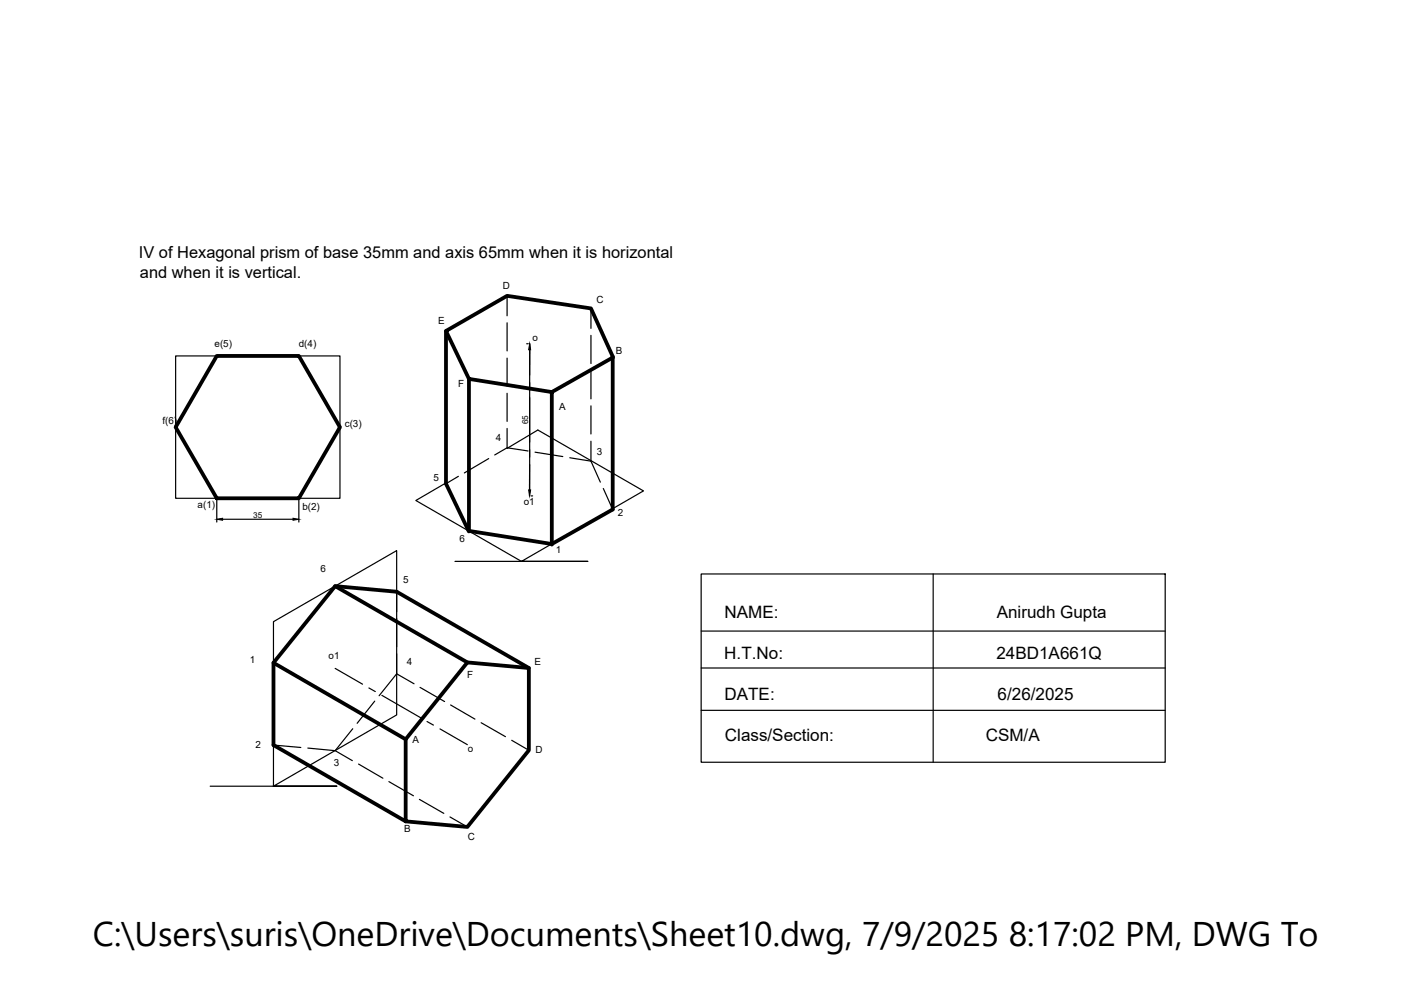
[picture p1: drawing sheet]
<svg xmlns="http://www.w3.org/2000/svg" width="297mm" height="210mm" viewBox="0 0 297 210" stroke-linecap="round" stroke-linejoin="round" font-family="sans-serif">
<!-- layer: 0 -->
<g fill="none" stroke="#000" stroke-width=".25">
<path d="M107.5 62.7v4.3M107.5 68.4v6M107.5 75.9v6M111.7 72.9h.3M112.3 74.2v29.7M112.3 72.9v6.6M125.3 65.4v4.2M125.3 71.1v6M125.3 78.6v6M103.6 97.2l-5.1 3.1M107.5 90.8v4.3l6.5-3.9 22.4 12.9-25.8 14.9h14h-28.1M107.5 83.4v6"/>
<path d="M112 95.6l-4.5-.7-2.6 1.6M112.3 98.5v6.6M113.4 95.9l5.9 .9M120.8 97.1l4.5 .7 2 4.4M125.3 86v6M125.3 93.5v4.3M46 105.6h-8.8v-30.1h34.9v30.1h-8.7M46 105.9v4.8M47.2 110.1h14.9M63.4 105.9v4.8M94.6 102.4l-6.4 3.7 22.4 12.9M97.2 101l-2.6 1.6"/>
<path d="M112.6 105.1h.3M127.9 103.6l2 4.4M84.1 138.6v4.3l-3.7 4.6M84.1 125.5v4.2M84.1 131.2v5.9M148.7 121.7h98.3v39.9h-98.3zM148.7 133.8h98.3M197.9 121.7v39.9M58 140.5v17.5l5.8 .5M71.1 141.7l5.8 3.4M71.1 159.2l3.6 2.1M74.8 154.5l-3.7 4.7-5.8-.6"/>
<path d="M78.2 145.9l1.4 .7M79.4 148.7l-3.7 4.7M81 147.4l8.2 4.8M84.1 142.9l3.7 2.1M89.1 145.7l5.2 3M90.5 153l1.4 .7M93.3 154.5l5.8 3.4M95.5 149.5l5.2 3M102 153.2l5.2 3M108.5 157l3.6 2.1M148.7 141.6h98.3M148.7 150.6h98.3"/>
<path d="M44.6 166.7h26.8h-13.4v-34.9l26.1-15.1v34.9l-26.1 15.1M76 162l5.2 3M82.5 165.7l5.2 3M88.9 169.5l5.2 3M95.4 173.2l3.7 2.1"/>
</g>
<path d="M46 75.5h17.4l8.7 15.1-8.7 15h-17.4l-8.8-15zM94.6 70.2v32.4l4.7 10 17.7 2.7 12.9-7.3v-32.4M99.4 80.3v32.4M117 83.1l-17.6-2.8-4.8-10.1 12.9-7.5 17.8 2.7 4.7 10.4-13 7.3v32.4M71.1 124.3l28 16.1M58 140.5l28 16.2M112.1 141.6l-28-16.1-13-1.2-13.1 16.2v17.5l28 16.1 13.1 1.2 13-16.2v-17.5l-13-1.2-13.1 16.3v17.4" fill="none" stroke="#000" stroke-width=".8"/>
<path d="M112.3 72.9l.2 1.3h-.4zM46 110.1l1.2-.2v.4zM62.1 109.9l1.3 .2-1.3 .2zM112.1 103.9h.4l-.2 1.2z" fill="#000" stroke="#000" stroke-width=".21"/>
<text font-size="7.3" x="19.7" y="200.6">C:\Users\suris\OneDrive\Documents\Sheet10.dwg, 7/9/2025 8:17:02 PM, DWG To PDF.p</text>
<g font-size="3.6">
<text x="153.6" y="131.1">NAME:</text>
<text x="211.3" y="131.1">Anirudh Gupta</text>
<text x="153.6" y="139.8">H.T.No:</text>
<text x="211.3" y="139.8">24BD1A661Q</text>
<text x="153.6" y="148.4">DATE:</text>
<text x="211.5" y="148.4">6/26/2025</text>
<text x="153.7" y="157.1">Class/Section:</text>
<text x="209" y="157.1">CSM/A</text>
</g>
<g font-size="3.5">
<text x="29.4" y="54.8">IV of Hexagonal prism of base 35mm and axis 65mm when it is horizontal</text>
<text x="29.7" y="59">and when it is vertical.</text>
</g>
<g font-size="2.1">
<text x="106.6" y="61.3">D</text>
<text x="126.5" y="64.3">C</text>
<text x="92.9" y="68.7">E</text>
<text x="45.5" y="73.6">e(5)</text>
<text x="63.4" y="73.6">d(4)</text>
<text x="112.9" y="72.2">o</text>
<text x="130.5" y="75.1">B</text>
<text x="97.1" y="82.2">F</text>
<text x="34.4" y="89.9">f(6)</text>
<text x="118.5" y="86.9">A</text>
<text x="73.1" y="90.5">c(3)</text>
<text x="105.1" y="93.4">4</text>
<text x="91.9" y="102">5</text>
<text x="126.5" y="96.5">3</text>
<text x="41.9" y="107.8">a(1)</text>
<text x="111.1" y="107.1">o1</text>
<text x="64.1" y="108.2">b(2)</text>
<text x="131" y="109.4">2</text>
<text x="97.4" y="115">6</text>
<text x="117.8" y="117.3">1</text>
<text x="68" y="121.4">6</text>
<text x="85.5" y="123.6">5</text>
<text x="53" y="140.5">1</text>
<text x="69.7" y="139.7">o1</text>
<text x="86.3" y="141.1">4</text>
<text x="99" y="143.7">F</text>
<text x="113.3" y="141.1">E</text>
<text x="54.2" y="158.7">2</text>
<text x="87.5" y="157.6">A</text>
<text x="99.2" y="159.4">o</text>
<text x="113.5" y="159.8">D</text>
<text x="70.8" y="162.4">3</text>
<text x="85.7" y="176.5">B</text>
<text x="99.2" y="178">C</text>
</g>
<g font-size="1.7">
<text x="112" y="90" transform="rotate(-90 112 90)">65</text>
<text x="53.7" y="109.8">35</text>
</g>
</svg>
